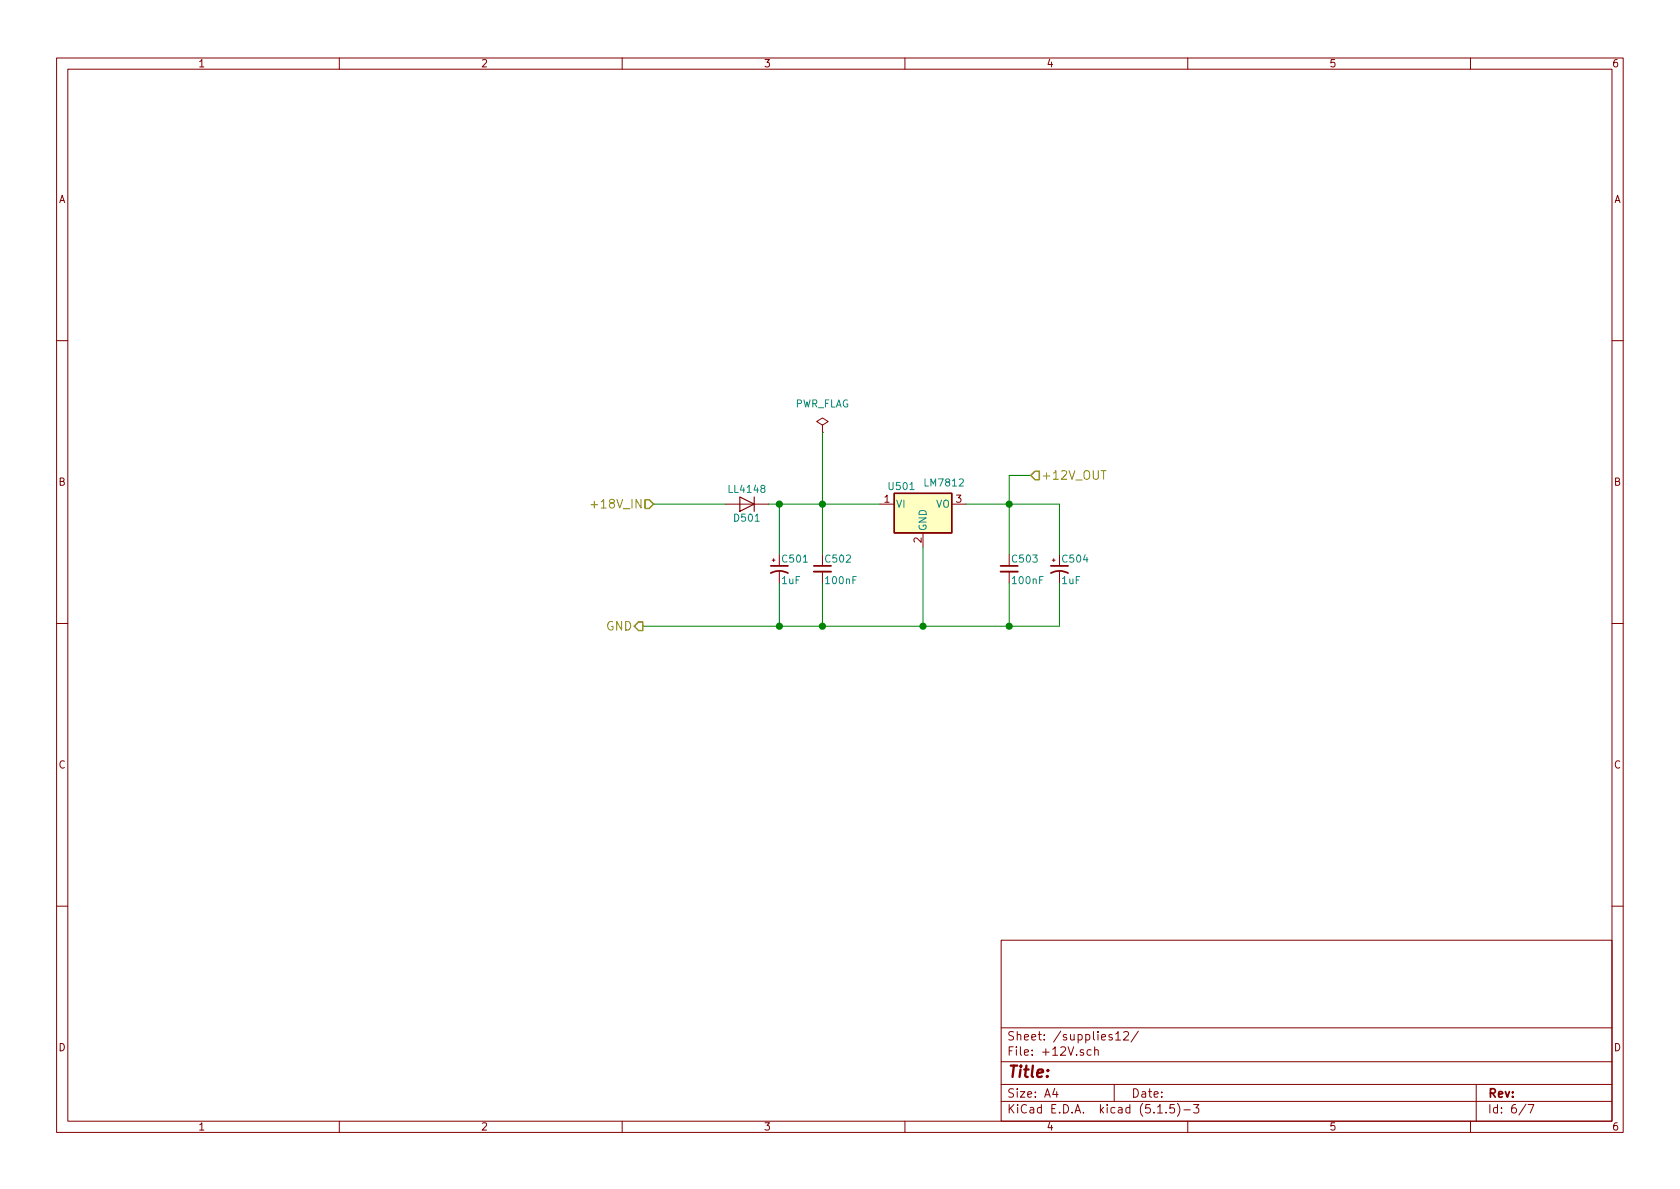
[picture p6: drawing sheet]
<svg xmlns="http://www.w3.org/2000/svg" width="297mm" height="210mm" viewBox="0 0 297 210" stroke-linecap="round" stroke-linejoin="round" font-family="sans-serif">
<g fill="none" stroke="#840000" stroke-width=".18">
<path d="M10 10.3h277v189.9h-277zM12 12.2h273v186.1h-273zM60 10.3v1.9M110 10.3v1.9M160 10.3v1.9M210 10.3v1.9M260 10.3v1.9M10 60.2h2M145.4 75.2l1-.7-1-.6-1 .6 1 .7v1.2M145.4 76.4h.1M285 60.2h2M128.3 89.1h7.6"/>
<path d="M136.5 99.1h.5M136.8 98.8v.5M137.8 98v2.1M145.4 98v2.1M155.6 89.1h2.5M163.2 94.2v2.6M168.3 89.1h2.5M178.4 98v2.1M186.1 99.1h.5M186.3 98.8v.5M187.3 98v2.1M10 110.3h2"/>
<path d="M137.8 101.1v2M145.4 101.1v2M178.4 101.1v2M187.3 101.1v2M285 110.3h2M10 160.2h2M177 166.3h108v32h-108zM285 160.2h2M60 198.3v1.9M110 198.3v1.9M160 198.3v1.9M177 194.8h108"/>
<path d="M177 191.8h108M177 187.8h108M177 181.8h108M186.5 192.5l-.4 1h1M186.8 193v1M192.9 185.7l-.4-.1-.3 .3 .1 .6h.6M193.5 185.7l.3-.1 .3 .1 .1 .9M193.5 185.1v1.5M196.6 183l-.3-.1-.2 .2v.3l.5 .1v.3h-.5M197 191.8v3M197.3 182.8l.4-.4v1.5M197.3 183.9h.8"/>
<path d="M198.7 182.6l.2-.2h.4l.2 .4-.9 1.1h.9M201.3 182.3l-1.3 2M204.7 196.8h.8M206.2 196.7v.1M207.6 195.3h-.7l-.1 .7 .2-.1 .5 .1 .2 .2-.1 .5-.2 .1-.6-.1M208.2 195.1a1.71 1.71 0 0 1 0 2.3M209.3 196.3h1.2M210 198.3v1.9M211 195.3h1l-.5 .6 .4 .1v.7l-.2 .1-.7-.1M260 198.3v1.9M261 191.8v6.5M269.8 195.2l-1.2 2"/>
<path d="M270.2 195.3h1l-.6 1.5"/>
</g>
<path d="M158.1 87.2h10.2v7h-10.2z" fill="#ffffc2" stroke="#ffffc2" stroke-width=".18"/>
<path d="M158.1 87.2h10.2v7h-10.2z" fill="none" stroke="#840000" stroke-width=".25"/>
<path d="M136.3 101.3a3.2 3.2 0 0 1 3 0M136.3 100.1h3M143.9 100.1h3M176.9 100.1h3.1M185.8 101.3a3.2 3.2 0 0 1 3 0M185.8 100.1h3" fill="none" stroke="#840000" stroke-width=".3"/>
<path d="M143.9 101.1h3M176.9 101.1h3.1" fill="none" stroke="#840000" stroke-width=".33"/>
<path d="M130.8 87.9l2.5 1.2-2.5 1.3zM133.3 87.9v2.5" fill="none" stroke="#840000" stroke-width=".2"/>
<path d="M145.4 76.4v21.6M115.6 89.1h12.7M135.9 89.1h19.7M137.8 89.1v8.9M163.2 96.8v13.9M170.8 89.1h16.5v8.9M182.2 84.1h-3.8v13.9M137.8 103.1v7.6M145.4 103.1v7.6M178.4 103.1v7.6M187.3 103.1v7.6h-73.6" fill="none" stroke="#008400" stroke-width=".18"/>
<path d="M114 88.4h.8l.8 .7-.8 .8h-.8zM183 83.3h.8v1.5h-.8l-.8-.7zM112.9 110h.8v1.5h-.8l-.8-.8z" fill="none" stroke="#848400" stroke-width=".25"/>
<path d="M104.5 89.2h1.1M194.7 83.2h.9" fill="none" stroke="#848400" stroke-width=".18"/>
<g fill="#008400" stroke="#008400" stroke-width=".25">
<circle cx="178.4" cy="110.7" r=".51"/>
<circle cx="178.4" cy="89.1" r=".51"/>
<circle cx="163.2" cy="110.7" r=".51"/>
<circle cx="145.4" cy="110.7" r=".51"/>
<circle cx="145.4" cy="89.1" r=".51"/>
<circle cx="137.8" cy="110.7" r=".51"/>
<circle cx="137.8" cy="89.1" r=".51"/>
</g>
<text font-size="2.8" fill="#840000" x="178" y="190.5">Title:</text>
<g font-size="2.1" fill="#848400">
<text x="105.5" y="89.9">+18V_IN</text>
<text x="184" y="84.8">+12V_OUT</text>
<text x="107.2" y="111.5">GND</text>
</g>
<g font-size="2.1" fill="#840000">
<text x="178" y="184">Sheet: /supplies12/</text>
<text x="178" y="186.7">File: +12V.sch</text>
<text x="178" y="196.9">KiCad E.D.A. kicad (5.1.5)-3</text>
<text x="178" y="194.1">Size: A4</text>
<text x="200" y="194.1">Date:</text>
<text x="263" y="194.1">Rev:</text>
<text x="263" y="196.9">Id: 6/7</text>
</g>
<g font-size="1.8" fill="#840000">
<text x="35" y="11.9">1</text>
<text x="85" y="11.9">2</text>
<text x="135" y="11.9">3</text>
<text x="185" y="11.9">4</text>
<text x="235" y="11.9">5</text>
<text x="285" y="11.9">6</text>
<text x="10.4" y="35.9">A</text>
<text x="285.4" y="35.9">A</text>
<text x="10.4" y="85.9">B</text>
<text x="156.4" y="88.9">1</text>
<text x="169.1" y="88.9">3</text>
<text x="285.4" y="85.9">B</text>
<text x="162.9" y="96" transform="rotate(-90 162.9 96)">2</text>
<text x="10.4" y="135.9">C</text>
<text x="285.4" y="135.9">C</text>
<text x="10.4" y="185.9">D</text>
<text x="285.4" y="185.9">D</text>
<text x="35" y="199.9">1</text>
<text x="85" y="199.9">2</text>
<text x="135" y="199.9">3</text>
<text x="185" y="199.9">4</text>
<text x="235" y="199.9">5</text>
<text x="285" y="199.9">6</text>
</g>
<g font-size="1.8" fill="#008484">
<text x="140.5" y="72.1">PWR_FLAG</text>
<text x="129" y="87.2">LL4148</text>
<text x="157.3" y="86.7">U501</text>
<text x="158.4" y="89.8">VI</text>
<text x="163.7" y="86">LM7812</text>
<text x="165.5" y="89.8">VO</text>
<text x="129.9" y="92.2">D501</text>
<text x="163.8" y="94" transform="rotate(-90 163.8 94)">GND</text>
<text x="138.5" y="99.5">C501</text>
<text x="146.1" y="99.5">C502</text>
<text x="179.1" y="99.5">C503</text>
<text x="188" y="99.5">C504</text>
<text x="138.3" y="103.3">1uF</text>
<text x="146.1" y="103.3">100nF</text>
<text x="179.1" y="103.3">100nF</text>
<text x="187.8" y="103.3">1uF</text>
</g>
</svg>
